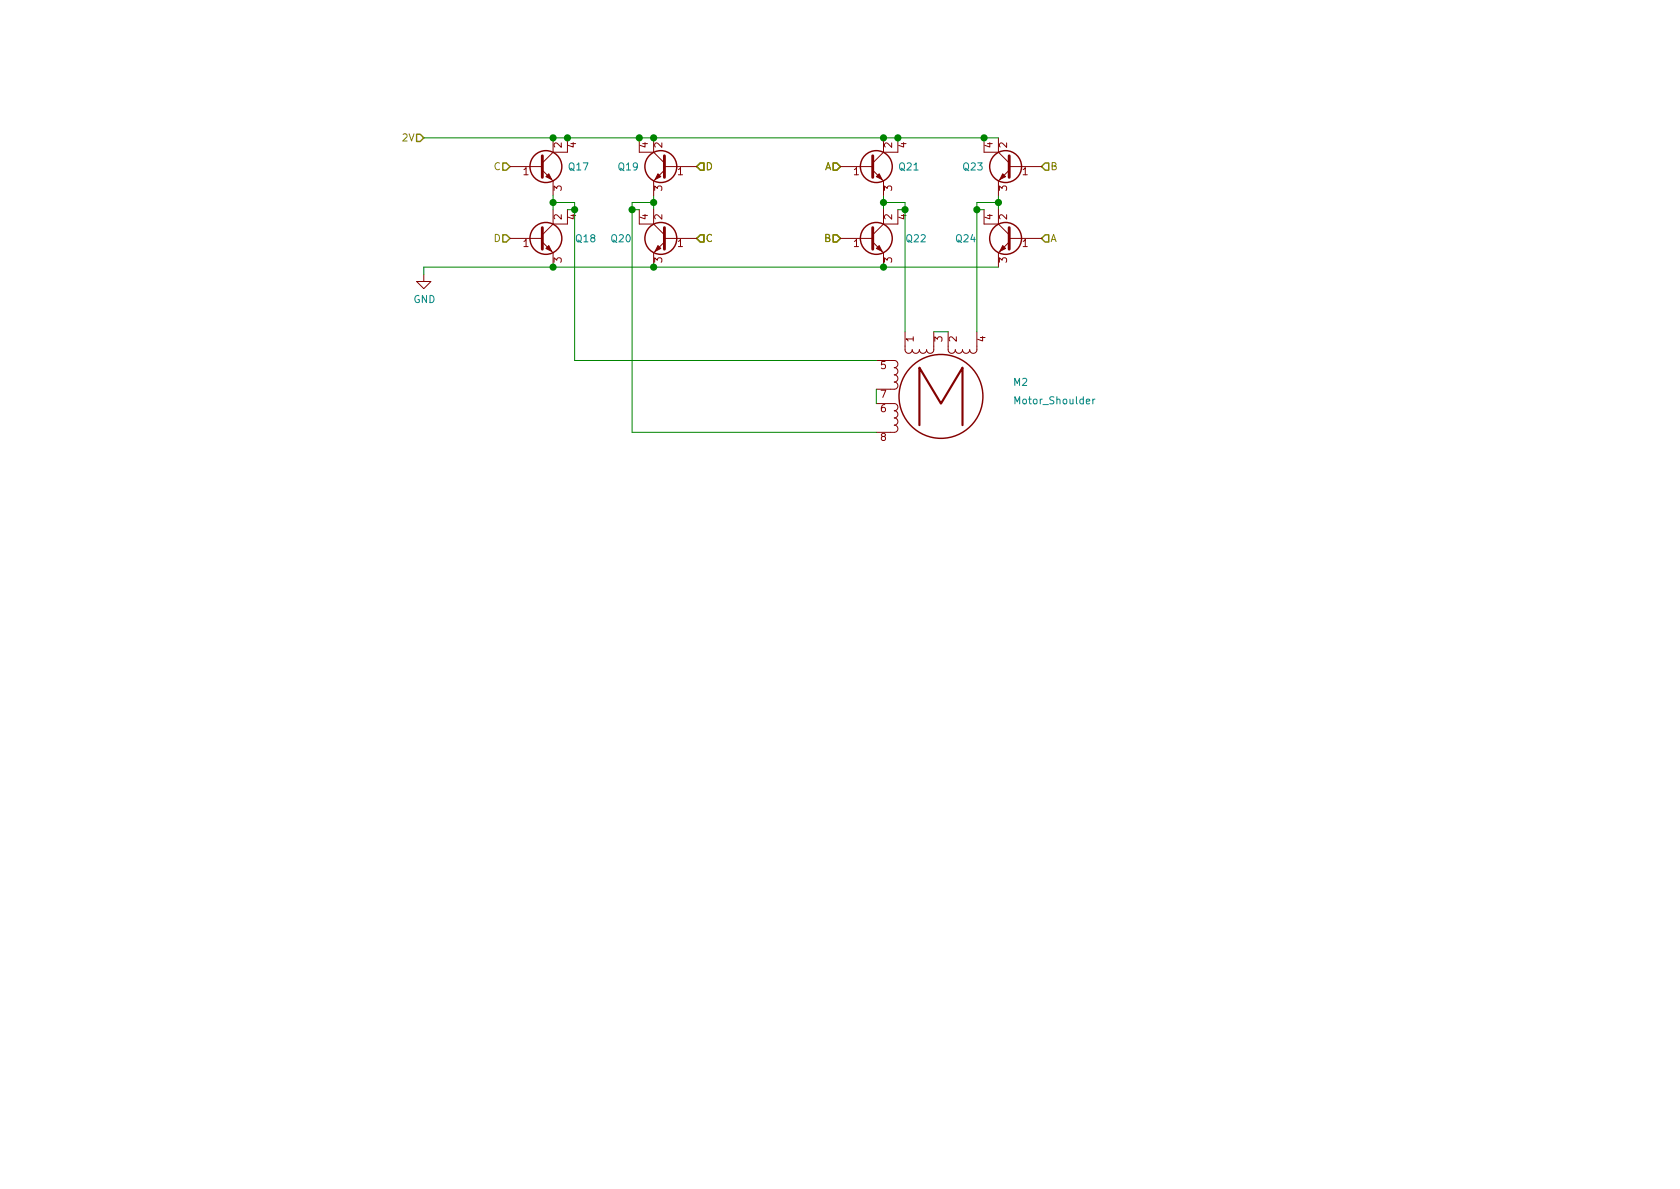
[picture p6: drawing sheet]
EESchema Schematic File Version 4
LIBS:Roboarm-cache
EELAYER 26 0
EELAYER END
$Descr A4 11693 8268
encoding utf-8
Sheet 6 6
Title ""
Date ""
Rev ""
Comp ""
Comment1 ""
Comment2 ""
Comment3 ""
Comment4 ""
$EndDescr
$Comp
L Roboarm-rescue:Stepper_Motor_bipolar_2x-Custom_draws M2
U 1 1
P 6550 2750
AR Path="/5DD44174/5DDC06F8" Ref="M2"  Part="1" 
AR Path="/5DDDA1B6/5DDC06F8" Ref="M?"  Part="1" 
F 0 "M2" H 7050 2850 50  0000 L CNN
F 1 "Motor_Shoulder" H 7050 2750 50  0000 L TNN
F 2 "Pin_Headers:Pin_Header_Straight_1x08_Pitch2.54mm" H 6410 2890 50  0001 C CNN
F 3 "http://www.infineon.com/dgdl/Application-Note-TLE8110EE_driving_UniPolarStepperMotor_V1.1.pdf?fileId=db3a30431be39b97011be5d0aa0a00b0" H 6410 2890 50  0001 C CNN
	1    6550 2750
	1    0    0    -1  
$EndComp
Wire Wire Line
	6100 2800 6100 2700
Wire Wire Line
	6500 2300 6600 2300
Wire Wire Line
	4000 2500 6100 2500
Wire Wire Line
	4400 3000 6100 3000
Text HLabel 2950 950  0    50   Input ~ 0
2V
$Comp
L power:GND #PWR03
U 1 1
P 2950 1900
F 0 "#PWR03" H 2950 1650 50  0001 C CNN
F 1 "GND" H 2955 1727 50  0000 C CNN
F 2 "" H 2950 1900 50  0001 C CNN
F 3 "" H 2950 1900 50  0001 C CNN
	1    2950 1900
	1    0    0    -1  
$EndComp
Wire Wire Line
	2950 1900 2950 1850
Text HLabel 7250 1650 2    50   Input ~ 0
A
Text HLabel 5850 1650 0    50   Input ~ 0
B
Text HLabel 7250 1150 2    50   Input ~ 0
B
Text HLabel 3550 1150 0    50   Input ~ 0
C
Text HLabel 3550 1650 0    50   Input ~ 0
D
Text HLabel 4850 1650 2    50   Input ~ 0
C
Text HLabel 4850 1150 2    50   Input ~ 0
D
Text HLabel 5850 1150 0    50   Input ~ 0
A
Wire Wire Line
	2950 950  3850 950 
Wire Wire Line
	2950 1850 3850 1850
Wire Wire Line
	3850 1450 3850 1400
Connection ~ 3850 1400
Wire Wire Line
	3850 1400 3850 1350
Wire Wire Line
	4400 1400 4550 1400
Wire Wire Line
	4550 1400 4550 1450
Wire Wire Line
	4550 1400 4550 1350
Connection ~ 4550 1400
Wire Wire Line
	4400 1400 4400 1450
Text HLabel 5850 1150 0    50   Input ~ 0
A
Text HLabel 5850 1650 0    50   Input ~ 0
B
Text HLabel 4850 1150 2    50   Input ~ 0
D
Text HLabel 4850 1650 2    50   Input ~ 0
C
$Comp
L Device:Q_NPN_BCEC Q?
U 1 1
P 3750 1150
AR Path="/5DEEBA56" Ref="Q?"  Part="1" 
AR Path="/5DDF16D9/5DEEBA56" Ref="Q?"  Part="1" 
AR Path="/5DD44174/5DEEBA56" Ref="Q17"  Part="1" 
F 0 "Q17" H 3950 1150 50  0000 L CNN
F 1 "FZT651" H 4038 1105 50  0001 L CNN
F 2 "TO_SOT_Packages_SMD:SOT-223" H 3950 1250 50  0001 C CNN
F 3 "~" H 3750 1150 50  0001 C CNN
	1    3750 1150
	1    0    0    -1  
$EndComp
$Comp
L Device:Q_NPN_BCEC Q?
U 1 1
P 4650 1150
AR Path="/5DEEBA5D" Ref="Q?"  Part="1" 
AR Path="/5DDF16D9/5DEEBA5D" Ref="Q?"  Part="1" 
AR Path="/5DD44174/5DEEBA5D" Ref="Q19"  Part="1" 
F 0 "Q19" H 4850 1150 50  0000 L CNN
F 1 "FZT651" H 4938 1105 50  0001 L CNN
F 2 "TO_SOT_Packages_SMD:SOT-223" H 4850 1250 50  0001 C CNN
F 3 "~" H 4650 1150 50  0001 C CNN
	1    4650 1150
	-1   0    0    -1  
$EndComp
$Comp
L Device:Q_NPN_BCEC Q?
U 1 1
P 3750 1650
AR Path="/5DEEBA64" Ref="Q?"  Part="1" 
AR Path="/5DDF16D9/5DEEBA64" Ref="Q?"  Part="1" 
AR Path="/5DD44174/5DEEBA64" Ref="Q18"  Part="1" 
F 0 "Q18" H 4000 1650 50  0000 L CNN
F 1 "FZT651" H 4038 1605 50  0001 L CNN
F 2 "TO_SOT_Packages_SMD:SOT-223" H 3950 1750 50  0001 C CNN
F 3 "~" H 3750 1650 50  0001 C CNN
	1    3750 1650
	1    0    0    -1  
$EndComp
Wire Wire Line
	4000 1400 4000 1450
$Comp
L Device:Q_NPN_BCEC Q?
U 1 1
P 4650 1650
AR Path="/5DEEBA6C" Ref="Q?"  Part="1" 
AR Path="/5DDF16D9/5DEEBA6C" Ref="Q?"  Part="1" 
AR Path="/5DD44174/5DEEBA6C" Ref="Q20"  Part="1" 
F 0 "Q20" H 4900 1650 50  0000 L CNN
F 1 "FZT651" H 4938 1605 50  0001 L CNN
F 2 "TO_SOT_Packages_SMD:SOT-223" H 4850 1750 50  0001 C CNN
F 3 "~" H 4650 1650 50  0001 C CNN
	1    4650 1650
	-1   0    0    -1  
$EndComp
Wire Wire Line
	4450 1450 4400 1450
Connection ~ 4400 1450
Wire Wire Line
	4400 1450 4400 3000
Wire Wire Line
	3850 1400 4000 1400
Wire Wire Line
	3950 1450 4000 1450
Connection ~ 4000 1450
Wire Wire Line
	4000 1450 4000 2500
Wire Wire Line
	6150 1450 6150 1400
Connection ~ 6150 1400
Wire Wire Line
	6150 1400 6150 1350
Wire Wire Line
	6800 1400 6950 1400
Wire Wire Line
	6950 1400 6950 1450
Wire Wire Line
	6950 1400 6950 1350
Connection ~ 6950 1400
Wire Wire Line
	6800 1400 6800 1450
$Comp
L Device:Q_NPN_BCEC Q?
U 1 1
P 6050 1150
AR Path="/5DEEBA82" Ref="Q?"  Part="1" 
AR Path="/5DDF16D9/5DEEBA82" Ref="Q?"  Part="1" 
AR Path="/5DD44174/5DEEBA82" Ref="Q21"  Part="1" 
F 0 "Q21" H 6250 1150 50  0000 L CNN
F 1 "FZT651" H 6338 1105 50  0001 L CNN
F 2 "TO_SOT_Packages_SMD:SOT-223" H 6250 1250 50  0001 C CNN
F 3 "~" H 6050 1150 50  0001 C CNN
	1    6050 1150
	1    0    0    -1  
$EndComp
$Comp
L Device:Q_NPN_BCEC Q?
U 1 1
P 7050 1150
AR Path="/5DEEBA89" Ref="Q?"  Part="1" 
AR Path="/5DDF16D9/5DEEBA89" Ref="Q?"  Part="1" 
AR Path="/5DD44174/5DEEBA89" Ref="Q23"  Part="1" 
F 0 "Q23" H 7250 1150 50  0000 L CNN
F 1 "FZT651" H 7338 1105 50  0001 L CNN
F 2 "TO_SOT_Packages_SMD:SOT-223" H 7250 1250 50  0001 C CNN
F 3 "~" H 7050 1150 50  0001 C CNN
	1    7050 1150
	-1   0    0    -1  
$EndComp
$Comp
L Device:Q_NPN_BCEC Q?
U 1 1
P 6050 1650
AR Path="/5DEEBA90" Ref="Q?"  Part="1" 
AR Path="/5DDF16D9/5DEEBA90" Ref="Q?"  Part="1" 
AR Path="/5DD44174/5DEEBA90" Ref="Q22"  Part="1" 
F 0 "Q22" H 6300 1650 50  0000 L CNN
F 1 "FZT651" H 6338 1605 50  0001 L CNN
F 2 "TO_SOT_Packages_SMD:SOT-223" H 6250 1750 50  0001 C CNN
F 3 "~" H 6050 1650 50  0001 C CNN
	1    6050 1650
	1    0    0    -1  
$EndComp
Wire Wire Line
	6300 1400 6300 1450
$Comp
L Device:Q_NPN_BCEC Q?
U 1 1
P 7050 1650
AR Path="/5DEEBA98" Ref="Q?"  Part="1" 
AR Path="/5DDF16D9/5DEEBA98" Ref="Q?"  Part="1" 
AR Path="/5DD44174/5DEEBA98" Ref="Q24"  Part="1" 
F 0 "Q24" H 7300 1650 50  0000 L CNN
F 1 "FZT651" H 7338 1605 50  0001 L CNN
F 2 "TO_SOT_Packages_SMD:SOT-223" H 7250 1750 50  0001 C CNN
F 3 "~" H 7050 1650 50  0001 C CNN
	1    7050 1650
	-1   0    0    -1  
$EndComp
Wire Wire Line
	6850 1450 6800 1450
Connection ~ 6800 1450
Wire Wire Line
	6150 1400 6300 1400
Wire Wire Line
	6250 1450 6300 1450
Connection ~ 6300 1450
Connection ~ 3850 950 
Wire Wire Line
	3850 950  3950 950 
Connection ~ 3950 950 
Wire Wire Line
	3950 950  4450 950 
Connection ~ 3850 1850
Wire Wire Line
	3850 1850 4550 1850
Connection ~ 4550 1850
Wire Wire Line
	4550 1850 6150 1850
Connection ~ 4450 950 
Wire Wire Line
	4450 950  4550 950 
Connection ~ 4550 950 
Wire Wire Line
	4550 950  6150 950 
Connection ~ 6850 950 
Wire Wire Line
	6850 950  6950 950 
Connection ~ 6250 950 
Wire Wire Line
	6250 950  6850 950 
Connection ~ 6150 950 
Wire Wire Line
	6150 950  6250 950 
Connection ~ 6150 1850
Wire Wire Line
	6150 1850 6950 1850
Wire Wire Line
	6300 1450 6300 2300
Wire Wire Line
	6800 1450 6800 2300
$EndSCHEMATC
